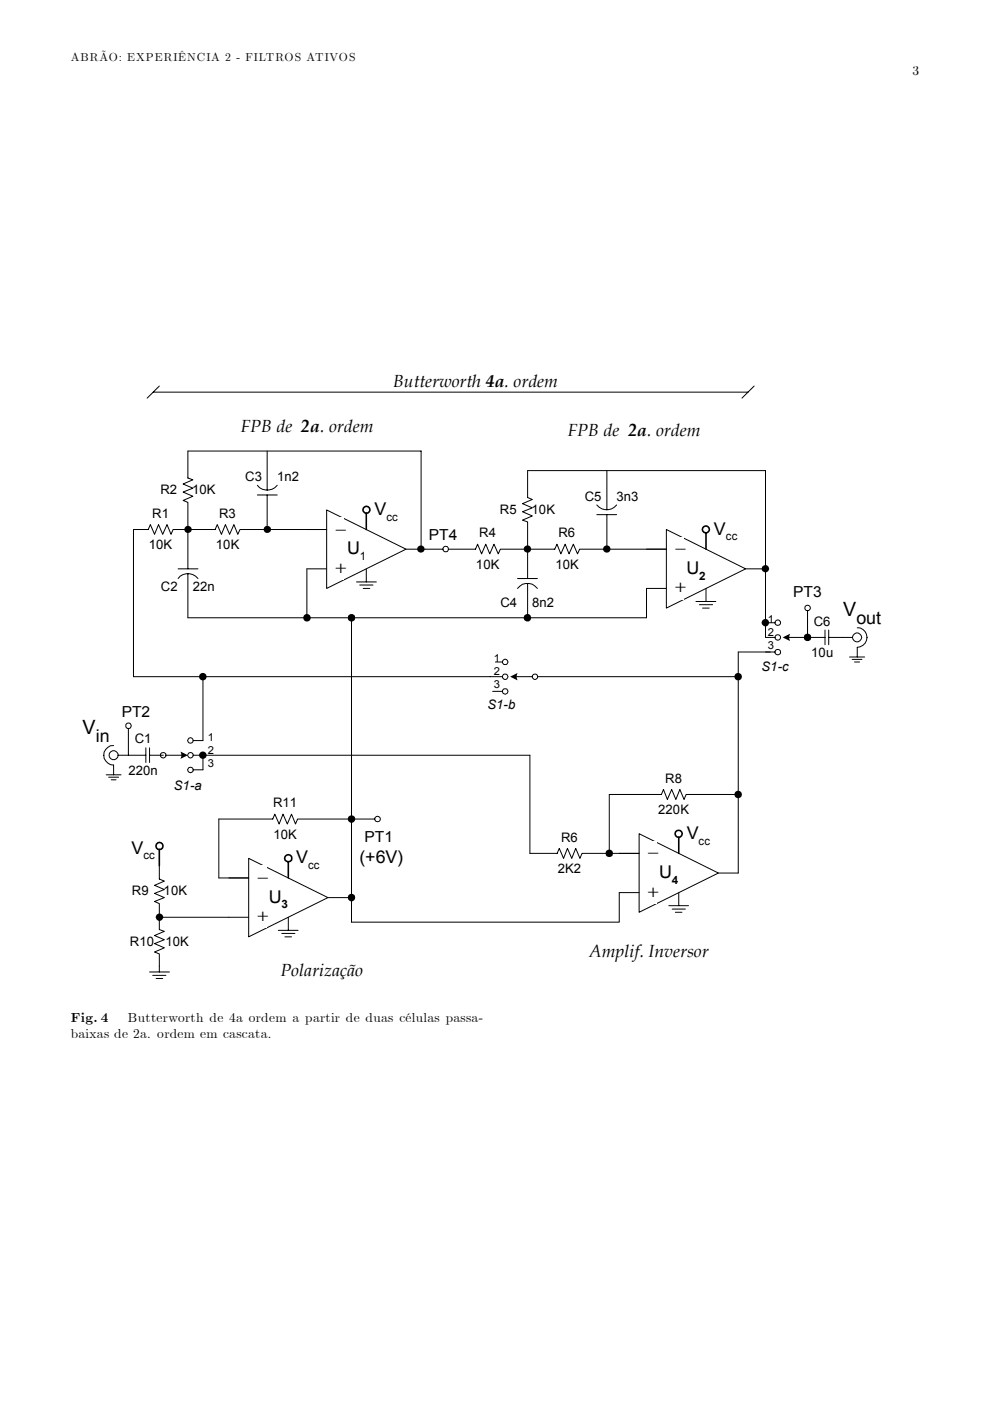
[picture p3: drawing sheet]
<svg xmlns="http://www.w3.org/2000/svg" width="210mm" height="297mm" viewBox="0 0 210 297" stroke-linecap="round" stroke-linejoin="round" font-family="sans-serif">
<path d="M28.3 112.3h3.1l.5-1.1 .9 2.1 .8-2.1 .9 2.1 .9-2.1 .9 2.1 .4-1h8.9l.5-1.1 .8 2.1 .9-2.1 .9 2.1 .9-2.1 .8 2.1 .5-1h5.7M112.4 160.1v20.8" fill="none" stroke="#000" stroke-width=".21"/>
<circle cx="39.8" cy="112.3" r=".52" fill="#000" stroke="#000" stroke-width=".55"/>
<path d="M69.3 108.1l16.8 8.3-16.8 8.4z" fill-rule="evenodd" fill="#fff" stroke="#000" stroke-width=".21"/>
<path d="M65.1 112.3h4.2M86.1 116.4h4.2M65.1 120.6h4.2" fill="none" stroke="#000" stroke-width=".21"/>
<path d="M70.8 109.7h2.2v13.2h-2.2z" fill="#fff"/>
<g fill="none" stroke="#000" stroke-width=".21">
<path d="M56.6 95.6v8.3M54.6 102.9a2.69 2.69 0 0 0 4.2 0M54.6 104.9h4.2M56.6 104.9v7.4h12.7M89.3 116.4v-20.8h-49.5v5.7l1.1 .4-2.1 .9 2.1 .9-2.1 .8 2.1 .9-2.1 .9 1 .4v14.1M90.3 116.4h3.6a.59 .59 0 0 0 .6 .6 .59 .59 0 0 0 .6-.6l-.1-.3a.58 .58 0 0 0-.7-.2 .58 .58 0 0 0-.4 .5M95 116.4h5.8l.5-1 .8 2 .9-2 .8 2 .9-2 .9 2 .5-1h11.5l.5-1 .8 2 .9-2 .8 2 1-2 .8 2 .5-1h5.8M37.8 122.7a2.65 2.65 0 0 1 4.2 0M37.8 120.6h4.2M65.1 120.6v10.4h-25.3v-9.4M65.6 131h71.5M75.6 123.4h4.2"/>
<path d="M76.3 124h2.8M77 124.8h1.4M77.7 120.6v2.8M162.3 135.1h2l.3 .5a.6 .6 0 0 0 .7 0 .6 .6 0 0 0 .1-.7 .6 .6 0 0 0-.6-.3 .6 .6 0 0 0-.5 .5M162.3 138.2h2l.1 .4a.61 .61 0 0 0 .8 .2 .61 .61 0 0 0 .2-.8 .61 .61 0 0 0-.6-.3 .61 .61 0 0 0-.5 .5M162.8 132h1.5l.1 .3a.6 .6 0 0 0 .8 .2 .6 .6 0 0 0 .2-.7l-.5-.4-.3 .1-.3 .5M167.1 135.1h3.5M171.2 129.5a.59 .59 0 0 0 .5-.9 .59 .59 0 0 0-1 0v.6l.5 .3v5.6h3.7M174.9 133.6v3.1M175.7 135.1h2.9M175.7 133.6v3.1"/>
<circle cx="171.2" cy="135.1" r=".57"/>
</g>
<path d="M77.7 108.8a.74 .74 0 0 1-.7-1 .74 .74 0 0 1 1.2-.3 .74 .74 0 0 1-.1 1.2l-.4 .1v3.5" fill="none" stroke="#000" stroke-width=".34"/>
<g fill="#000" stroke="#000" stroke-width=".55">
<circle cx="56.7" cy="112.3" r=".51"/>
<circle cx="89.2" cy="116.4" r=".52"/>
<circle cx="111.8" cy="116.4" r=".53"/>
<circle cx="65.1" cy="131" r=".53"/>
<circle cx="171.2" cy="135.1" r=".53"/>
</g>
<path d="M165.9 135.1l1.6-.7-.2 .5 .2 1z" fill-rule="evenodd" fill="#000"/>
<path d="M141.3 112.3l16.8 8.3-16.8 8.3z" fill-rule="evenodd" fill="#fff" stroke="#000" stroke-width=".21"/>
<path d="M137.1 116.4h4.2M137.1 124.8h4.2M158.1 120.6h4.2" fill="none" stroke="#000" stroke-width=".21"/>
<path d="M142.8 113.8h2.2v13.2h-2.2z" fill="#fff"/>
<g fill="none" stroke="#000" stroke-width=".21">
<path d="M128.7 99.8v8.3M126.5 107.1a2.68 2.68 0 0 0 4.2 0M126.5 109.1h4.2M128.7 109.1v7.3h12.6M109.7 124.8a2.62 2.62 0 0 1 4.2 0M109.7 122.7h4.2M111.9 122.7v-12l-1.1-.4 2.1-.9-2.1-.9 2.1-.8-2.1-.9 2.1-.9-1-.4v-5.7h50.4v35.3M111.9 123.7v7.3M137.1 124.8v6.2M147.6 127.5h4.2M148.3 128.2h2.8M149 128.9h1.4"/>
<path d="M149.7 124.8v2.7M112.4 180.9h5.7l.5-1 .9 2.1 .8-2.1 .9 2.1 .9-2.1 .9 2.1 .4-1.1h5.8"/>
</g>
<path d="M149.7 113a.74 .74 0 0 1-.8-1 .74 .74 0 0 1 1.2-.3 .74 .74 0 0 1-.1 1.2l-.3 .1v3.4" fill="none" stroke="#000" stroke-width=".34"/>
<g fill="#000" stroke="#000" stroke-width=".55">
<circle cx="128.6" cy="116.4" r=".52"/>
<circle cx="111.8" cy="131" r=".54"/>
<circle cx="162.3" cy="132" r=".53"/>
<circle cx="162.3" cy="120.6" r=".53"/>
</g>
<path d="M135.5 176.8l16.8 8.3-16.8 8.3z" fill-rule="evenodd" fill="#fff" stroke="#000" stroke-width=".21"/>
<path d="M131.3 189.3h4.2M131.3 180.9h4.2M152.3 185.1h4.2" fill="none" stroke="#000" stroke-width=".21"/>
<path d="M137 178.3h2.2v13.3h-2.2z" fill="#fff"/>
<path d="M156.5 138.2v46.9M156.5 168.4h-11l-.5 1.1-.9-2.1-.8 2.1-.9-2.1-.9 2.1-.8-2.1-.5 1h-11v12.5h6.3M131.3 189.3v6.2h-56.8M141.8 192h4.2M142.5 192.7h2.8M143.2 193.4h1.4M143.9 189.3v2.7" fill="none" stroke="#000" stroke-width=".21"/>
<path d="M143.9 177.5a.76 .76 0 0 1-.8-.9 .76 .76 0 0 1 1.2-.4 .76 .76 0 0 1 0 1.2l-.4 .1v3.4" fill="none" stroke="#000" stroke-width=".34"/>
<g fill="#000" stroke="#000" stroke-width=".55">
<circle cx="156.5" cy="168.5" r=".53"/>
<circle cx="74.5" cy="190.3" r=".52"/>
<circle cx="129.2" cy="180.9" r=".53"/>
</g>
<path d="M52.7 182l16.8 8.3-16.8 8.3z" fill-rule="evenodd" fill="#fff" stroke="#000" stroke-width=".21"/>
<path d="M48.5 194.5h4.2M48.5 186.1h4.2M69.5 190.3h4.2" fill="none" stroke="#000" stroke-width=".21"/>
<path d="M54.3 183.5h2.1v13.3h-2.1z" fill="#fff"/>
<g fill="none" stroke="#000" stroke-width=".21">
<path d="M32.5 83.1h126.1M33.8 81.9l-2.6 2.5M159.9 81.9l-2.6 2.5M28.3 112.3v31.2h78.2a.57 .57 0 0 0 .8 .5 .57 .57 0 0 0 .2-.9 .57 .57 0 0 0-.9 .1l-.1 .3M74.5 131v64.5M156.5 138.2h6.8M178.6 135.1h2.1a.95 .95 0 0 0 1.3 1 .95 .95 0 0 0 .4-1.5 .95 .95 0 0 0-1.6 .1l-.1 .4M180.1 139.3h3.2M180.7 139.8h2.1M181.8 133.1a2.07 2.07 0 0 1 2 2.1 2.07 2.07 0 0 1-2 2v2.1M24.1 158.1a2.07 2.07 0 0 0-2.1 2 2.07 2.07 0 0 0 2.1 2.1v2.1M27.2 154.5a.59 .59 0 0 0 .5-.9 .59 .59 0 0 0-1 0v.6l.5 .3v5.6"/>
<path d="M30.9 158.6v3.1M31.7 158.6v3.1M43 143.5v13.5h-2l-.1 .3a.61 .61 0 0 1-.7 .2 .61 .61 0 0 1-.4-.5 .6 .6 0 0 1 .4-.6 .6 .6 0 0 1 .7 .3l.1 .3M104.5 146.6h2a.59 .59 0 0 0 .4 .5 .59 .59 0 0 0 .7-.2l.1-.3a.59 .59 0 0 0-.6-.6 .59 .59 0 0 0-.6 .6M105 140.4h1.5a.57 .57 0 0 0 .8 .5 .57 .57 0 0 0 .2-.9 .57 .57 0 0 0-.9 .1l-.1 .3M109.3 143.5h3.5M113.9 143.5h42.6M181.2 140.4h1M22.5 164.3h3.2M23 164.8h2.1M23.6 165.3h1M25 160.1a.97 .97 0 0 0-1.3-.8 .97 .97 0 0 0-.3 1.6 .97 .97 0 0 0 1.6-.4v-.4h2.2"/>
<path d="M27.2 160.1h3.7M31.7 160.1h2.9M35.2 160.1h3.5M41 160.1l-.1-.3a.61 .61 0 0 0-.7-.2 .61 .61 0 0 0-.4 .5 .6 .6 0 0 0 .4 .6 .6 .6 0 0 0 .7-.3l.1-.3h2M43 160.1v3.1h-2l-.1 .4-.5 .2-.3-.1-.3-.5a.59 .59 0 0 1 .6-.5 .59 .59 0 0 1 .6 .5M43 160.1h69.4M79.5 173.7a.6 .6 0 0 0 .8 .5 .6 .6 0 0 0 .2-1 .6 .6 0 0 0-1 .2v.3h-16.4l-.4 1-.9-2.1-.9 2.1-.9-2.1-.8 2.1-.9-2.1-.5 1.1h-11.4v12.4h6.3M33.8 194.5v2.6l1 .4-2 .9 2 .8-2 .9 2 .9-2 .8 1 .4v3.9M33.8 183.5v2.9l1 .4-2 .9 2 .9-2 .8 2 .9-2 .8 1 .5v2.9M33.8 194.5h14.7M59 197.3h4.2M59.7 197.9h2.8"/>
<path d="M60.4 198.6h1.4M61.1 194.5v2.8M31.7 206.1h4.2M32.4 206.8h2.8M33.1 207.5h1.4"/>
<circle cx="113.4" cy="143.5" r=".59"/>
<circle cx="34.6" cy="160.1" r=".58"/>
</g>
<path d="M33.8 180.1a.77 .77 0 0 1-.6-1.1 .77 .77 0 0 1 1.2-.2 .77 .77 0 0 1-.2 1.2l-.4 .1v3.4M61.1 182.7a.76 .76 0 0 1-.7-1 .76 .76 0 0 1 1.2-.3 .76 .76 0 0 1-.1 1.2l-.4 .1v3.4" fill="none" stroke="#000" stroke-width=".34"/>
<g fill="#000" stroke="#000" stroke-width=".55">
<circle cx="74.6" cy="131" r=".53"/>
<circle cx="43" cy="143.5" r=".54"/>
<circle cx="156.5" cy="143.5" r=".53"/>
<circle cx="43" cy="160.1" r=".54"/>
<circle cx="74.5" cy="173.7" r=".52"/>
<circle cx="33.8" cy="194.5" r=".52"/>
</g>
<g fill="#000">
<path d="M108.2 143.5l1.5-.8-.1 .5 .1 1.1z" fill-rule="evenodd"/>
<path d="M38.3 159.3l1.5 .8-1.5 .8 .1-.5z" fill-rule="evenodd"/>
</g>
<g font-size="4.2">
<text x="178.8" y="130.6">V</text>
<text x="17.5" y="155.5">V</text>
</g>
<g font-size="3.7">
<text x="83.3" y="82.1">Butterworth 4a. ordem</text>
<text x="51" y="91.5">FPB de 2a. ordem</text>
<text x="120.3" y="92.5">FPB de 2a. ordem</text>
<text x="71.1" y="113.3">−</text>
<text x="79.4" y="109.2">V</text>
<text x="151.4" y="113.4">V</text>
<text x="73.6" y="117.5">U</text>
<text x="143.1" y="117.5">−</text>
<text x="71.1" y="121.4">+</text>
<text x="143.1" y="125.6">+</text>
<text x="145.5" y="121.7">U</text>
<text x="181.6" y="132.4">out</text>
<text x="20.3" y="157.4">in</text>
<text x="145.6" y="177.9">V</text>
<text x="27.9" y="181">V</text>
<text x="62.8" y="183.1">V</text>
<text x="76.2" y="183.1">(+6V)</text>
<text x="137.4" y="182">−</text>
<text x="54.6" y="187.2">−</text>
<text x="57" y="191.4">U</text>
<text x="137.4" y="190.1">+</text>
<text x="139.8" y="186.2">U</text>
<text x="54.6" y="195.3">+</text>
<text x="124.9" y="202.8">Amplif. Inversor</text>
<text x="59.5" y="207">Polarização</text>
</g>
<g font-size="3.2">
<text x="91" y="114.5">PT4</text>
<text x="168.2" y="126.5">PT3</text>
<text x="25.8" y="151.9">PT2</text>
<text x="77.3" y="178.5">PT1</text>
</g>
<g font-size="2.8">
<text x="193.5" y="16">3</text>
<text x="34" y="104.8">R2</text>
<text x="40.8" y="104.8">10K</text>
<text x="52" y="102">C3</text>
<text x="58.7" y="102">1n2</text>
<text x="124" y="106.2">C5</text>
<text x="130.7" y="106.2">3n3</text>
<text x="32.3" y="109.8">R1</text>
<text x="46.4" y="109.8">R3</text>
<text x="101.6" y="113.9">R4</text>
<text x="106" y="108.9">R5</text>
<text x="112.7" y="108.9">10K</text>
<text x="118.4" y="113.9">R6</text>
<text x="31.5" y="116.4">10K</text>
<text x="45.8" y="116.4">10K</text>
<text x="34.1" y="125.3">C2</text>
<text x="40.9" y="125.3">22n</text>
<text x="100.9" y="120.6">10K</text>
<text x="117.8" y="120.6">10K</text>
<text x="106.1" y="128.7">C4</text>
<text x="112.8" y="128.7">8n2</text>
<text x="172.6" y="132.7">C6</text>
<text x="161.5" y="142.2">S1-c</text>
<text x="172" y="139.3">10u</text>
<text x="103.3" y="150.3">S1-b</text>
<text x="28.6" y="157.6">C1</text>
<text x="27.2" y="164.3">220n</text>
<text x="36.9" y="167.4">S1-a</text>
<text x="141.1" y="165.9">R8</text>
<text x="57.9" y="171.2">R11</text>
<text x="139.6" y="172.6">220K</text>
<text x="58" y="177.8">10K</text>
<text x="119" y="178.4">R6</text>
<text x="118.3" y="185.1">2K2</text>
<text x="28" y="189.8">R9</text>
<text x="34.7" y="189.8">10K</text>
<text x="27.6" y="200.5">R10</text>
<text x="35.1" y="200.5">10K</text>
<text x="15" y="216.7">Fig. 4</text>
<text x="15" y="220.1">baixas de 2a. ordem em cascata.</text>
<text x="27.1" y="216.7">Butterworth de 4a ordem a partir de duas células passa-</text>
</g>
<text font-size="2.5" x="15" y="13">ABRÃO: EXPERIÊNCIA 2 - FILTROS ATIVOS</text>
<g font-size="2.4">
<text x="81.9" y="110.4">cc</text>
<text x="76.3" y="118.7">1</text>
<text x="153.9" y="114.6">cc</text>
<text x="148.2" y="122.9">2</text>
<text x="148.1" y="179.1">cc</text>
<text x="30.4" y="182.2">cc</text>
<text x="65.3" y="184.3">cc</text>
<text x="142.5" y="187.4">4</text>
<text x="59.7" y="192.6">3</text>
</g>
<g font-size="2.3">
<text x="162.8" y="132">1</text>
<text x="162.8" y="134.8">2</text>
<text x="162.8" y="137.6">3</text>
<text x="104.7" y="140.4">1</text>
<text x="104.7" y="143.2">2</text>
<text x="104.7" y="145.9">3</text>
<text x="44.1" y="157">1</text>
<text x="44.1" y="159.8">2</text>
<text x="44.1" y="162.6">3</text>
</g>
</svg>
